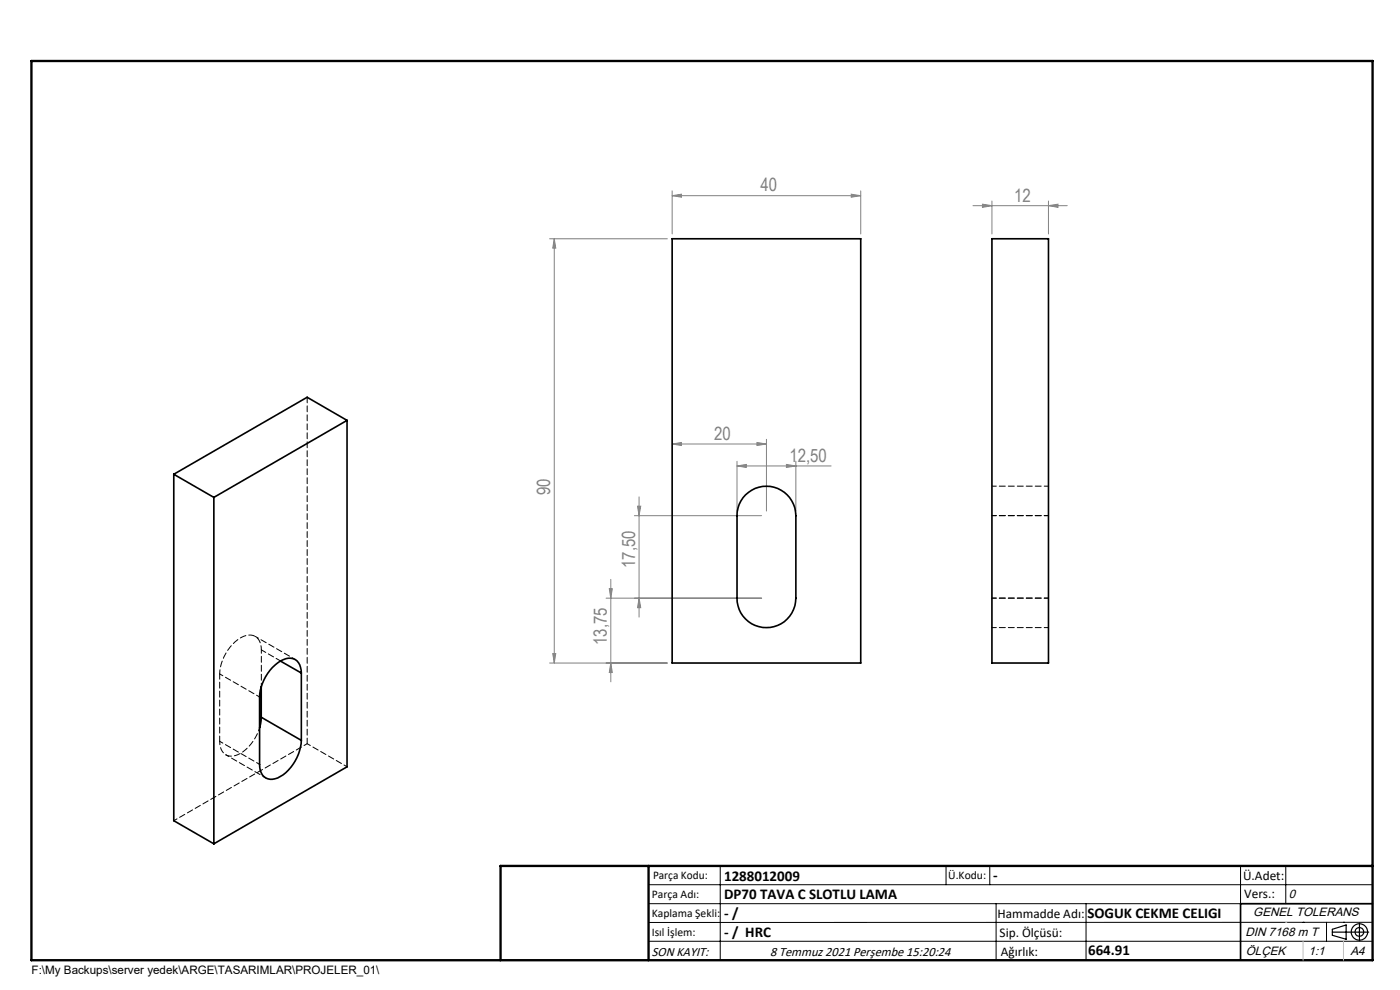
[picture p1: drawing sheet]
<svg xmlns="http://www.w3.org/2000/svg" width="297mm" height="210mm" viewBox="0 0 297 210" stroke-linecap="round" stroke-linejoin="round" font-family="sans-serif">
<g fill="none" stroke="#000" stroke-width=".25">
<path d="M282.6 197.7h7.8M282.6 197.1l3-.9v3l-3-.8zM288.4 195.8v3.8M106.2 203.7h185"/>
<circle cx="288.4" cy="197.7" r="1.74"/>
<circle cx="288.4" cy="197.7" r=".93"/>
</g>
<g fill="none" stroke="#808080" stroke-width=".21">
<path d="M116.6 50.7h25M117.6 50.7l.3 1.9h-.6zM117.6 50.7v89.9M142.6 41.5l2-.3v.6zM142.6 40.5v9.1M142.6 41.5h40M180.6 41.2l2 .3-2 .3zM182.6 40.5v9.1M206.4 43.6h20M208.4 43.3l2 .3-2 .4zM210.4 42.6v7M222.4 43.6l2-.3v.7z"/>
<path d="M222.4 42.6v7M142.6 94.2l2-.3v.6zM142.6 94.2h20M156.4 98.8l1.9-.3v.7zM156.4 97.9v10.5M156.4 98.8h19.9M160.6 93.9l2 .3-2 .3zM162.6 93.2v15.2M166.8 98.5l2 .3-2 .4zM168.8 97.9v10.5M134.6 109.4h27M135.3 107.4h.6l-.3 2z"/>
<path d="M135.6 105.4v25.5M117.3 138.6h.6l-.3 2zM128.6 126.9h33M129.3 124.9h.6l-.3 2zM129.6 122.9v21.7M135.6 126.9l.3 2h-.6zM116.6 140.6h25M129.6 140.6l.3 2.1h-.6z"/>
</g>
<g fill="none" stroke="#000" stroke-width=".21">
<path d="M137.6 187.7h153.6M137.6 191.7h153.6M137.6 199.7h153.6M152.8 183.7v20M200.7 183.7v4M210 183.7v4M211.3 191.7v12M230.4 191.7v12M263.2 183.7v20M272.8 183.7v8M276.4 195.6h.1M281.4 195.6v4.1"/>
<path d="M285 195.6h.1M291.2 195.6l-153.6 .1"/>
</g>
<path d="M291.2 191.7h-28v12" fill="none" stroke="#000" stroke-width=".35"/>
<path d="M6.7 12.9h284.5v190.8h-284.5zM137.6 183.7v20M291.2 183.7h-185v20" fill="none" stroke="#000" stroke-width=".5"/>
<path d="M276.4 199.7v4M285 199.7v4" fill="none" stroke="#c0c0c0" stroke-width=".21"/>
<path d="M272.8 195.6h.1" fill="none" stroke="#c0c0c0" stroke-width=".25"/>
<g fill="#808080">
<path d="M180.6 41.2l2 .3-2 .3zM142.6 41.5l2-.3v.6z"/>
<path d="M156.4 98.8l1.9-.3v.7zM166.8 98.5l2 .3-2 .4z"/>
<path d="M222.4 43.6l2-.3v.7zM208.4 43.3l2 .3-2 .4z"/>
<path d="M160.6 93.9l2 .3-2 .3zM142.6 94.2l2-.3v.6z"/>
<path d="M135.3 107.4h.6l-.3 2zM135.6 126.9l.3 2h-.6zM117.6 50.7l.3 1.9h-.6zM117.3 138.6h.6l-.3 2zM129.3 124.9h.6l-.3 2zM129.6 140.6l.3 2.1h-.6z"/>
</g>
<g fill="none" stroke="#000" stroke-width=".35">
<path d="M142.6 50.7h40v89.9h-40zM210.4 50.7h12v89.9h-12zM73.6 89.2l-28.2 16.3M73.6 89.2l-8.4-4.9-28.3 16.3M73.6 89.2v73.5l-28.2 16.3M36.9 100.6l8.5 4.9M36.9 100.6v73.5l8.5 4.9M45.4 105.5v73.5M158.2 105a6.3 6.3 0 0 1 6.8-1.4 6.3 6.3 0 0 1 3.8 5.8v17.5a6.2 6.2 0 0 1-6.2 6.2 6.2 6.2 0 0 1-6.2-6.2v-17.5a6.1 6.1 0 0 1 1.8-4.4zM55.4 152.1l-.3 2.3M55.4 152.1l8.5 4.9M55.4 145.7v6.4"/>
<path d="M59.5 140.2l4.4 2.6M63.9 142.8a2.69 2.69 0 0 0-2.7-3.2 8.4 8.4 0 0 0-5.8 6.1l-.3 2.2v14.3a2.69 2.69 0 0 0 1.3 2.8 2.69 2.69 0 0 0 3.1-.3 9.7 9.7 0 0 0 4.4-7.7M63.9 142.8v14.2"/>
</g>
<path d="M210.4 109.4h12M222.4 109.4h-12M222.4 103.1h-12M210.4 133.1h12M222.4 126.9h-12" fill="none" stroke="#000" stroke-width=".21" stroke-dasharray="1.3 .6" stroke-dashoffset=".3"/>
<path d="M65.2 84.3v73.5" fill="none" stroke="#000" stroke-width=".21" stroke-dasharray="1.3 .6" stroke-dashoffset=".1"/>
<path d="M55.4 137.9v7.8M62.6 139.9l-8.4-4.9M46.6 143l8.5 4.9M46.6 157.2a2.66 2.66 0 0 0 2.7 3.2 7.9 7.9 0 0 0 5.6-5.4l.2-.7M65.2 157.8l8.5 4.9M36.9 174.1l28.3-16.3M47.9 160.1l8.5 4.9M55.1 162.1l-8.5-4.9" fill="none" stroke="#000" stroke-width=".21" stroke-dasharray="1.3 .6" stroke-dashoffset=".5"/>
<path d="M55.4 137.9a2.66 2.66 0 0 0-2.7-3.2 7.9 7.9 0 0 0-5.5 5.4l-.4 1.4-.2 1.5" fill="none" stroke="#000" stroke-width=".21" stroke-dasharray="1.3 .6" stroke-dashoffset=".4"/>
<path d="M46.6 143v14.2M59.5 140.2l-4.1-2.3" fill="none" stroke="#000" stroke-width=".21" stroke-dasharray="1.3 .6" stroke-dashoffset=".2"/>
<g font-size="3.9" fill="#808080">
<text x="161.3" y="40.6">40</text>
<text x="215.1" y="42.8">12</text>
<text x="151.5" y="93.3">20</text>
<text x="167.5" y="98">12,50</text>
<text x="116.7" y="105" transform="rotate(-90 116.7 105)">90</text>
<text x="134.7" y="120.5" transform="rotate(-90 134.7 120.5)">17,50</text>
<text x="128.7" y="136.8" transform="rotate(-90 128.7 136.8)">13,75</text>
</g>
<g font-size="3.2">
<text x="153.6" y="186.8">1288012009</text>
<text x="153.6" y="190.8">DP70 TAVA C SLOTLU LAMA</text>
<text x="210.7" y="186.6">-</text>
<text x="153.6" y="194.8">- /</text>
<text x="230.7" y="194.8">SOGUK CEKME CELIGI</text>
<text x="153.6" y="198.8">- / HRC</text>
<text x="230.8" y="202.6">664.91</text>
</g>
<g font-size="2.8">
<text x="263.7" y="186.7">Ü.Adet:</text>
<text x="263.9" y="190.5">Vers.:</text>
<text x="211.6" y="194.8">Hammadde Adı:</text>
<text x="138.3" y="202.8">SON KAYIT:</text>
<text x="163.4" y="202.8">8 Temmuz 2021 Perşembe 15:20:24</text>
<text x="212.1" y="198.7">Sip. Ölçüsü:</text>
<text x="212.3" y="202.7">Ağırlık:</text>
</g>
<g font-size="2.6">
<text x="273.4" y="190.4">0</text>
<text x="265.9" y="194.4">GENEL TOLERANS</text>
<text x="264.2" y="198.5">DIN 7168 m T</text>
<text x="264.3" y="202.6">ÖLÇEK</text>
<text x="277.6" y="202.6">1:1</text>
<text x="286.5" y="202.6">A4</text>
</g>
<g font-size="2.5">
<text x="138.3" y="190.5">Parça Adı:</text>
<text x="138.5" y="186.5">Parça Kodu:</text>
<text x="201.2" y="186.5">Ü.Kodu:</text>
<text x="138.3" y="194.5">Kaplama Şekli:</text>
<text x="138.3" y="198.6">Isıl İşlem:</text>
<text x="6.7" y="206.7">F:\My Backups\server yedek\ARGE\TASARIMLAR\PROJELER_01\</text>
</g>
</svg>
